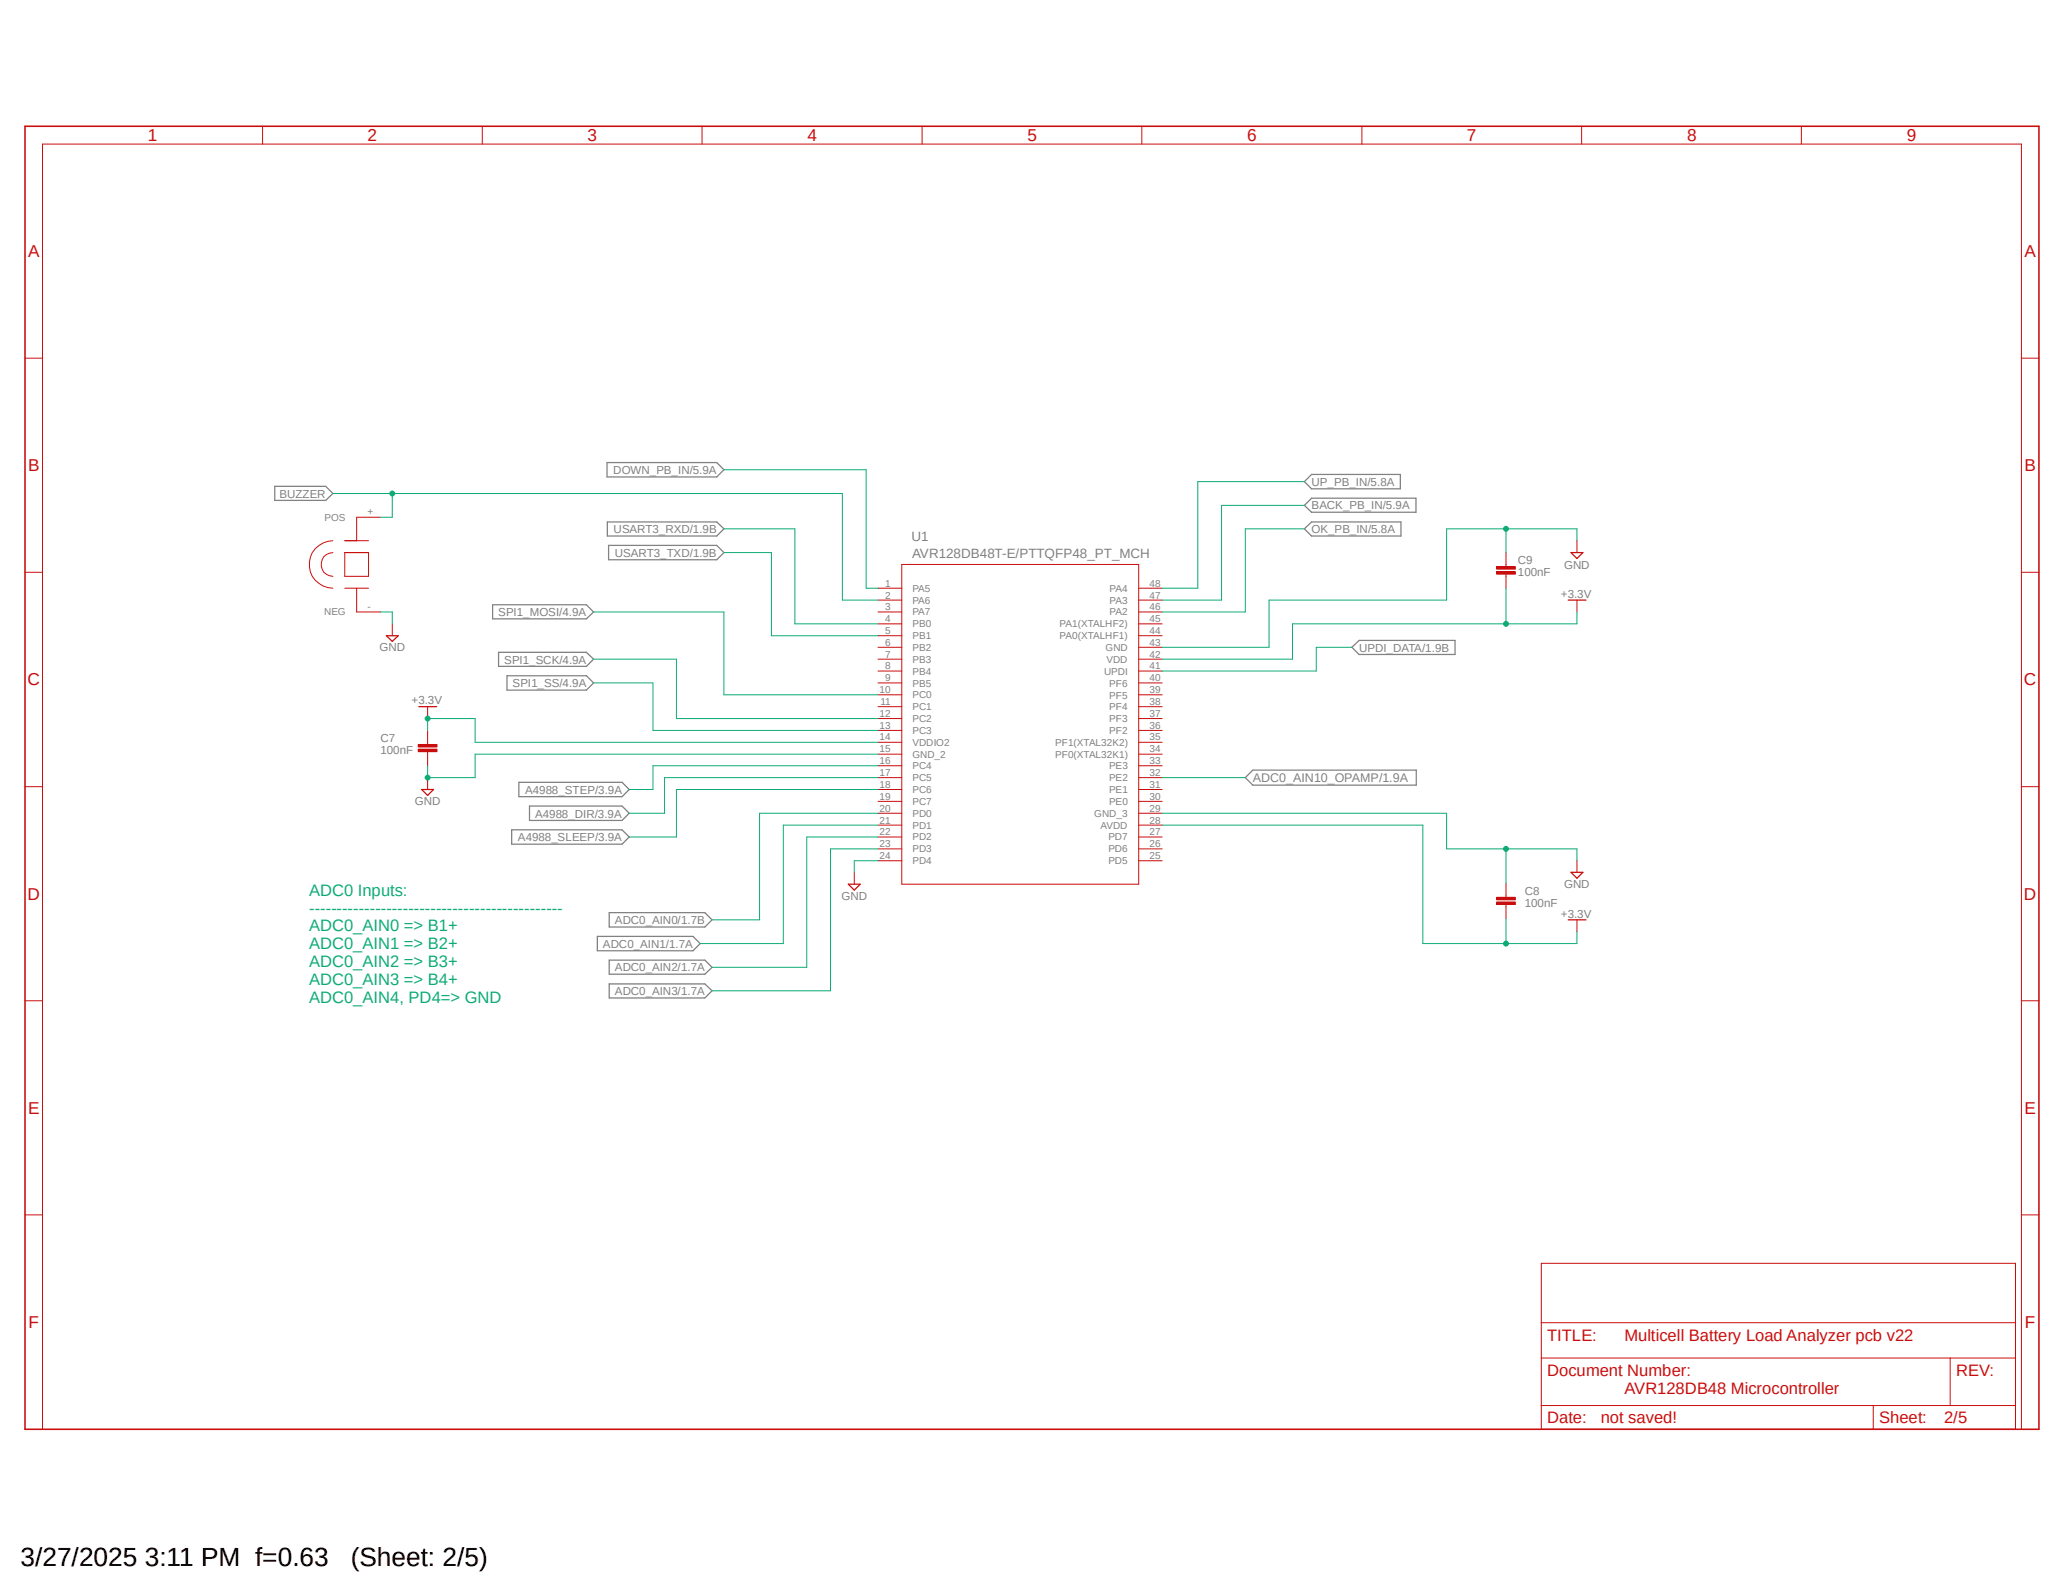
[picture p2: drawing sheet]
<svg xmlns="http://www.w3.org/2000/svg" width="279mm" height="216mm" viewBox="0 0 279 216" stroke-linecap="round" stroke-linejoin="round" font-family="sans-serif">
<path d="M3 16.9l273.4 177.1M276.4 16.9l-273.4 177.1" fill="none" stroke="#fff" stroke-width=".14"/>
<g fill="none" stroke="#808080" stroke-width=".17">
<path d="M37.2 65.9h6.9l1 .9-1 1h-6.9zM82.2 62.7h14.9l.9 .9-.9 1h-14.9zM82.3 70.7h14.8l.9 .9-.9 1h-14.8zM82.4 73.9h14.7l.9 .9-.9 1h-14.7zM176.7 71.6l.9-.9h12.1v1.9h-12.1zM176.7 65.2l.9-.9h12.1v1.9h-12.1zM177.6 67.5h14.2v1.9h-14.2l-.9-.9zM66.7 81.9h12.7l1 1-1 .9h-12.7zM67.5 88.3h11.9l1 1-1 1h-11.9zM68.7 91.5h10.7l1 1-1 1h-10.7zM183.1 87.7l1-1h13v1.9h-13zM69.3 112.4h14.9l1 1-1 .9h-14.9z"/>
<path d="M70.3 106h13.9l1 .9-1 1h-13.9zM71.7 109.2h12.5l1 1-1 .9h-12.5zM168.7 105.3l1-1h22.1v2h-22.1zM80.9 126.8h13l.9 1-.9 1h-13zM82.5 123.6h13l.9 1-.9 1h-13zM82.5 130h13l.9 1-.9 1h-13zM82.5 133.3h13l.9 .9-.9 1h-13z"/>
</g>
<path d="M3.4 17.1h272.7v176.5h-272.7z" fill="none" stroke="#c90d0c" stroke-width=".21"/>
<g fill="none" stroke="#c90d0c" stroke-width=".14">
<path d="M35.6 17.1v2.4M65.3 17.1v2.4M95.1 17.1v2.4M124.9 17.1v2.4M154.6 17.1v2.4M184.4 17.1v2.4M214.2 17.1v2.4M244 17.1v2.4M3.4 48.5h2.4M273.8 48.5h2.3M3.4 77.5h2.4M45.1 74.8a1.61 1.61 0 0 0-1.6 1.7 1.61 1.61 0 0 0 1.6 1.6"/>
<path d="M45.1 73.2a3.2 3.2 0 0 0-3.2 3.3 3.2 3.2 0 0 0 3.2 3.2M46.7 79.7h3.2M46.7 73.2h3.2M46.7 74.8h3.2v3.3h-3.2zM48.3 79.7v3.2h3.2M51.5 70.1h-3.2v3.1M118.9 79.7h3.2M122.1 76.5h32.1v43.3h-32.1zM154.2 79.7h3.2M202.7 77.4h2.5v.4h-2.5zM202.7 76.8h2.5v.3h-2.5zM204 74.8v2"/>
<path d="M204 77.7v2M213.6 73.2v1.6M273.8 77.5h2.3M53.1 84.5v1.6M57.9 95.7v1.6M57.9 98.9v1.9M118.9 81.3h3.2M118.9 82.9h3.2M118.9 84.5h3.2M118.9 86.1h3.2M118.9 87.7h3.2M118.9 89.3h3.2"/>
<path d="M118.9 90.9h3.2M118.9 92.5h3.2M118.9 94.1h3.2M118.9 95.7h3.2M118.9 97.3h3.2M118.9 98.9h3.2M154.2 81.3h3.2M154.2 82.9h3.2M154.2 84.5h3.2M154.2 86.1h3.2M154.2 87.7h3.2M154.2 89.3h3.2"/>
<path d="M154.2 90.9h3.2M154.2 92.5h3.2M154.2 94.1h3.2M154.2 95.7h3.2M154.2 97.3h3.2M154.2 98.9h3.2M213.6 81.3v1.6M3.4 106.6h2.4M56.6 101.5h2.6v.3h-2.6zM56.6 100.8h2.6v.4h-2.6zM57.9 101.8v1.9M57.9 105.3v1.6"/>
<path d="M115.7 118.2v1.6M118.9 100.5h3.2M118.9 102.2h3.2M118.9 103.7h3.2M118.9 105.3h3.2M118.9 106.9h3.2M118.9 108.5h3.2M118.9 110.2h3.2M118.9 111.8h3.2M118.9 113.4h3.2M118.9 115h3.2M118.9 116.6h3.2"/>
<path d="M154.2 100.5h3.2M154.2 102.2h3.2M154.2 103.7h3.2M154.2 105.3h3.2M154.2 106.9h3.2M154.2 108.5h3.2M154.2 110.2h3.2M154.2 111.8h3.2M154.2 113.4h3.2M154.2 115h3.2M154.2 116.6h3.2M204 119.6v1.9"/>
<path d="M213.6 116.6v1.6M273.8 106.6h2.3M3.4 135.6h2.4M202.7 121.5h2.5v.4h-2.5zM202.7 122.2h2.5v.3h-2.5zM204 122.5v1.9M213.6 124.6v1.6M273.8 135.6h2.3M3.4 164.5h2.4M208.7 171.1h64.3v22.5h-64.3zM208.7 179.2h64.3M273.8 164.5h2.3"/>
<path d="M5.8 193.6v-174.1h268v174.1M208.7 183.9h64.3M208.7 190.4h64.3M253.7 190.4v3.2M264.1 183.9v6.5"/>
</g>
<path d="M212.8 74.8h1.6l-.8 .8zM52.3 86.1h1.6l-.8 .8zM56.7 95.7h2.4M212.4 81.3h2.4M57.1 106.9h1.6l-.8 .8zM114.9 119.8h1.6l-.8 .8zM212.8 118.2h1.6l-.8 .8zM212.4 124.6h2.4" fill="none" stroke="#c90d0c" stroke-width=".17"/>
<path d="M202.7 77.6h2.5M202.7 76.9h2.5M56.6 101.6h2.6M56.6 101h2.6M202.7 121.7h2.5M202.7 122.3h2.5" fill="none" stroke="#c90d0c" stroke-width=".34"/>
<path d="M204 71.6v3.2M213.6 73.2v-1.6h-17.7v9.7h-24v6.4h-14.5M118.9 110.2h-16v14.4h-6.5" fill="none" stroke="#0dab76" stroke-width=".14"/>
<circle cx="204" cy="71.6" r=".33" fill="#0dab76"/>
<g fill="none" stroke="#0dab76" stroke-width=".14">
<path d="M157.4 110.2h38.5v4.8h17.7v1.6M204 115v4.6"/>
<circle cx="204" cy="71.6" r=".33"/>
</g>
<circle cx="204" cy="115" r=".33" fill="#0dab76"/>
<g fill="none" stroke="#0dab76" stroke-width=".14">
<path d="M51.5 82.9h1.6v1.6M118.9 116.6h-3.2v1.6M118.9 102.2h-54.6v3.1h-6.4v-1.6"/>
<circle cx="204" cy="115" r=".33"/>
</g>
<circle cx="57.9" cy="105.3" r=".33" fill="#0dab76"/>
<g fill="none" stroke="#0dab76" stroke-width=".14">
<path d="M45.1 66.8h69v14.5h4.8M53.1 66.8v3.3h-1.6M98 71.6h9.7v12.9h11.2M98 74.8h6.5v11.3h14.4M98 63.6h19.3v16.1h1.6M176.7 71.6h-8v11.3h-11.3M176.7 68.5h-11.3v12.8h-8M176.7 65.2h-14.5v14.5h-4.8M80.4 82.9h17.6v11.2h20.9M80.4 89.3h11.2v8h27.3M80.4 92.5h8v6.4h30.5M183.1 87.7h-4.8v3.2h-20.9"/>
<circle cx="57.9" cy="105.3" r=".33"/>
</g>
<circle cx="53.1" cy="66.8" r=".33" fill="#0dab76"/>
<g fill="none" stroke="#0dab76" stroke-width=".14">
<path d="M118.9 111.8h-12.8v16h-11.3M118.9 113.4h-9.6v17.6h-12.9M118.9 115h-6.4v19.2h-16.1M157.4 111.8h35.3v16h20.9v-1.6M157.4 105.3h11.3M204 124.4v3.4"/>
<circle cx="53.1" cy="66.8" r=".33"/>
</g>
<circle cx="204" cy="127.8" r=".33" fill="#0dab76"/>
<g fill="none" stroke="#0dab76" stroke-width=".14">
<path d="M57.9 98.9v-1.6h6.4v3.2h54.6"/>
<circle cx="204" cy="127.8" r=".33"/>
</g>
<circle cx="57.9" cy="97.3" r=".33" fill="#0dab76"/>
<g fill="none" stroke="#0dab76" stroke-width=".14">
<path d="M204 79.7v4.8M213.6 82.9v1.6h-38.6v4.8h-17.6"/>
<circle cx="57.9" cy="97.3" r=".33"/>
</g>
<circle cx="204" cy="84.5" r=".33" fill="#0dab76"/>
<g fill="none" stroke="#0dab76" stroke-width=".14">
<path d="M118.9 103.7h-30.5v3.2h-3.2M118.9 106.9h-27.3v6.5h-6.4M118.9 105.3h-28.9v4.9h-4.8"/>
<circle cx="204" cy="84.5" r=".33"/>
</g>
<g font-size="3.6">
<text x="2.8" y="212.1">3/27/2025 3:11 PM f=0.63</text>
<text x="47.5" y="212.1">(Sheet: 2/5)</text>
</g>
<g font-size="2.3" fill="#c90d0c">
<text x="20" y="19.1">1</text>
<text x="49.8" y="19.1">2</text>
<text x="79.6" y="19.1">3</text>
<text x="109.3" y="19.1">4</text>
<text x="139.2" y="19.1">5</text>
<text x="168.9" y="19.1">6</text>
<text x="198.7" y="19.1">7</text>
<text x="228.5" y="19.1">8</text>
<text x="258.2" y="19.1">9</text>
<text x="3.8" y="34.8">A</text>
<text x="274.2" y="34.8">A</text>
<text x="3.8" y="63.8">B</text>
<text x="274.2" y="63.8">B</text>
<text x="3.7" y="92.8">C</text>
<text x="274.1" y="92.8">C</text>
<text x="3.7" y="121.8">D</text>
<text x="274.1" y="121.8">D</text>
<text x="3.8" y="150.9">E</text>
<text x="274.2" y="150.9">E</text>
<text x="3.9" y="179.9">F</text>
<text x="274.2" y="179.9">F</text>
</g>
<g font-size="2.2" fill="#0dab76">
<text x="41.9" y="121.3">ADC0 Inputs:</text>
<text x="41.9" y="123.7">----------------------------------------------</text>
<text x="41.9" y="126.2">ADC0_AIN0 =&gt; B1+</text>
<text x="41.9" y="128.6">ADC0_AIN1 =&gt; B2+</text>
<text x="41.9" y="131">ADC0_AIN2 =&gt; B3+</text>
<text x="41.9" y="133.4">ADC0_AIN3 =&gt; B4+</text>
<text x="41.9" y="135.8">ADC0_AIN4, PD4=&gt; GND</text>
</g>
<g font-size="2.2" fill="#c90d0c">
<text x="209.6" y="181.6">TITLE:</text>
<text x="220" y="181.6">Multicell Battery Load Analyzer pcb v22</text>
<text x="209.6" y="186.4">Document Number:</text>
<text x="220" y="188.8">AVR128DB48 Microcontroller</text>
<text x="264.9" y="186.4">REV:</text>
<text x="209.6" y="192.8">Date:</text>
<text x="216.8" y="192.8">not saved!</text>
<text x="254.5" y="192.8">Sheet:</text>
<text x="263.3" y="192.8">2/5</text>
</g>
<g font-size="1.8" fill="#808080">
<text x="123.4" y="73.3">U1</text>
<text x="123.5" y="75.5">AVR128DB48T-E/PTTQFP48_PT_MCH</text>
</g>
<text font-size="1.7" fill="#808080" x="169.7" y="106">ADC0_AIN10_OPAMP/1.9A</text>
<g font-size="1.6" fill="#808080">
<text x="83.1" y="64.2">DOWN_PB_IN/5.9A</text>
<text x="177.6" y="65.8">UP_PB_IN/5.8A</text>
<text x="37.8" y="67.4">BUZZER</text>
<text x="177.6" y="69">BACK_PB_IN/5.9A</text>
<text x="83.1" y="72.2">USART3_RXD/1.9B</text>
<text x="83.3" y="75.4">USART3_TXD/1.9B</text>
<text x="177.6" y="72.2">OK_PB_IN/5.8A</text>
<text x="205.6" y="76.5">C9</text>
<text x="211.8" y="77">GND</text>
<text x="67.5" y="83.4">SPI1_MOSI/4.9A</text>
<text x="205.6" y="78.1">100nF</text>
<text x="211.4" y="80.9">+3.3V</text>
<text x="51.4" y="88.2">GND</text>
<text x="68.3" y="89.9">SPI1_SCK/4.9A</text>
<text x="184.1" y="88.3">UPDI_DATA/1.9B</text>
<text x="55.8" y="95.4">+3.3V</text>
<text x="69.4" y="93.1">SPI1_SS/4.9A</text>
<text x="51.5" y="100.5">C7</text>
<text x="51.5" y="102.1">100nF</text>
<text x="71.1" y="107.5">A4988_STEP/3.9A</text>
<text x="56.2" y="109.1">GND</text>
<text x="70.1" y="114">A4988_SLEEP/3.9A</text>
<text x="72.5" y="110.7">A4988_DIR/3.9A</text>
<text x="83.3" y="125.2">ADC0_AIN0/1.7B</text>
<text x="114" y="121.9">GND</text>
<text x="206.5" y="122.9">100nF</text>
<text x="206.5" y="121.3">C8</text>
<text x="211.4" y="124.3">+3.3V</text>
<text x="211.8" y="120.3">GND</text>
<text x="81.7" y="128.4">ADC0_AIN1/1.7A</text>
<text x="83.3" y="131.6">ADC0_AIN2/1.7A</text>
<text x="83.3" y="134.8">ADC0_AIN3/1.7A</text>
</g>
<g font-size="1.4" fill="#808080">
<text x="43.9" y="70.5">POS</text>
<text x="49.8" y="69.8">+</text>
<text x="43.9" y="83.4">NEG</text>
<text x="49.8" y="82.6">-</text>
<text x="119.9" y="79.5">1</text>
<text x="119.9" y="81.1">2</text>
<text x="119.9" y="82.6">3</text>
<text x="123.6" y="80.1">PA5</text>
<text x="123.6" y="81.7">PA6</text>
<text x="123.6" y="83.4">PA7</text>
<text x="150.3" y="83.4">PA2</text>
<text x="150.3" y="81.7">PA3</text>
<text x="150.3" y="80.2">PA4</text>
<text x="155.7" y="82.6">46</text>
<text x="155.7" y="81.1">47</text>
<text x="155.7" y="79.5">48</text>
<text x="119.9" y="84.2">4</text>
<text x="119.9" y="85.9">5</text>
<text x="119.9" y="87.5">6</text>
<text x="119.9" y="89.1">7</text>
<text x="123.6" y="85">PB0</text>
<text x="123.6" y="86.6">PB1</text>
<text x="123.6" y="88.2">PB2</text>
<text x="123.6" y="89.8">PB3</text>
<text x="143.5" y="86.6">PA0(XTALHF1)</text>
<text x="143.5" y="85">PA1(XTALHF2)</text>
<text x="149.7" y="88.2">GND</text>
<text x="149.9" y="89.8">VDD</text>
<text x="155.7" y="89.1">42</text>
<text x="155.7" y="87.5">43</text>
<text x="155.7" y="85.9">44</text>
<text x="155.7" y="84.2">45</text>
<text x="119.1" y="93.9">10</text>
<text x="119.3" y="95.5">11</text>
<text x="119.9" y="90.7">8</text>
<text x="119.9" y="92.3">9</text>
<text x="123.6" y="91.4">PB4</text>
<text x="123.6" y="93">PB5</text>
<text x="123.6" y="94.6">PC0</text>
<text x="149.5" y="91.4">UPDI</text>
<text x="150.2" y="94.6">PF5</text>
<text x="150.2" y="93">PF6</text>
<text x="155.7" y="95.5">38</text>
<text x="155.7" y="93.9">39</text>
<text x="155.7" y="92.3">40</text>
<text x="155.7" y="90.7">41</text>
<text x="119.1" y="97.1">12</text>
<text x="119.1" y="98.7">13</text>
<text x="119.1" y="100.3">14</text>
<text x="119.1" y="101.9">15</text>
<text x="123.6" y="96.2">PC1</text>
<text x="123.6" y="97.8">PC2</text>
<text x="123.6" y="99.4">PC3</text>
<text x="123.6" y="101">VDDIO2</text>
<text x="142.9" y="101">PF1(XTAL32K2)</text>
<text x="150.2" y="99.4">PF2</text>
<text x="150.2" y="97.8">PF3</text>
<text x="150.2" y="96.2">PF4</text>
<text x="155.7" y="101.9">34</text>
<text x="155.7" y="100.3">35</text>
<text x="155.7" y="98.7">36</text>
<text x="155.7" y="97.1">37</text>
<text x="119.1" y="103.5">16</text>
<text x="119.1" y="105.1">17</text>
<text x="119.1" y="106.7">18</text>
<text x="123.6" y="102.6">GND_2</text>
<text x="123.6" y="104.2">PC4</text>
<text x="123.6" y="105.8">PC5</text>
<text x="123.6" y="107.4">PC6</text>
<text x="142.9" y="102.6">PF0(XTAL32K1)</text>
<text x="150.2" y="107.4">PE1</text>
<text x="150.2" y="105.8">PE2</text>
<text x="150.2" y="104.2">PE3</text>
<text x="155.7" y="106.7">31</text>
<text x="155.7" y="105.1">32</text>
<text x="155.7" y="103.5">33</text>
<text x="119.1" y="108.3">19</text>
<text x="119.1" y="109.9">20</text>
<text x="119.1" y="111.5">21</text>
<text x="119.1" y="113.2">22</text>
<text x="123.6" y="109.1">PC7</text>
<text x="123.6" y="110.6">PD0</text>
<text x="123.6" y="112.2">PD1</text>
<text x="123.6" y="113.8">PD2</text>
<text x="148.2" y="110.7">GND_3</text>
<text x="149.1" y="112.3">AVDD</text>
<text x="150.1" y="113.8">PD7</text>
<text x="150.2" y="109.1">PE0</text>
<text x="155.7" y="113.2">27</text>
<text x="155.7" y="111.5">28</text>
<text x="155.7" y="109.9">29</text>
<text x="155.7" y="108.3">30</text>
<text x="119.1" y="114.7">23</text>
<text x="119.1" y="116.3">24</text>
<text x="123.6" y="115.4">PD3</text>
<text x="123.6" y="117.1">PD4</text>
<text x="150.1" y="117.1">PD5</text>
<text x="150.1" y="115.4">PD6</text>
<text x="155.7" y="116.3">25</text>
<text x="155.7" y="114.7">26</text>
</g>
</svg>
